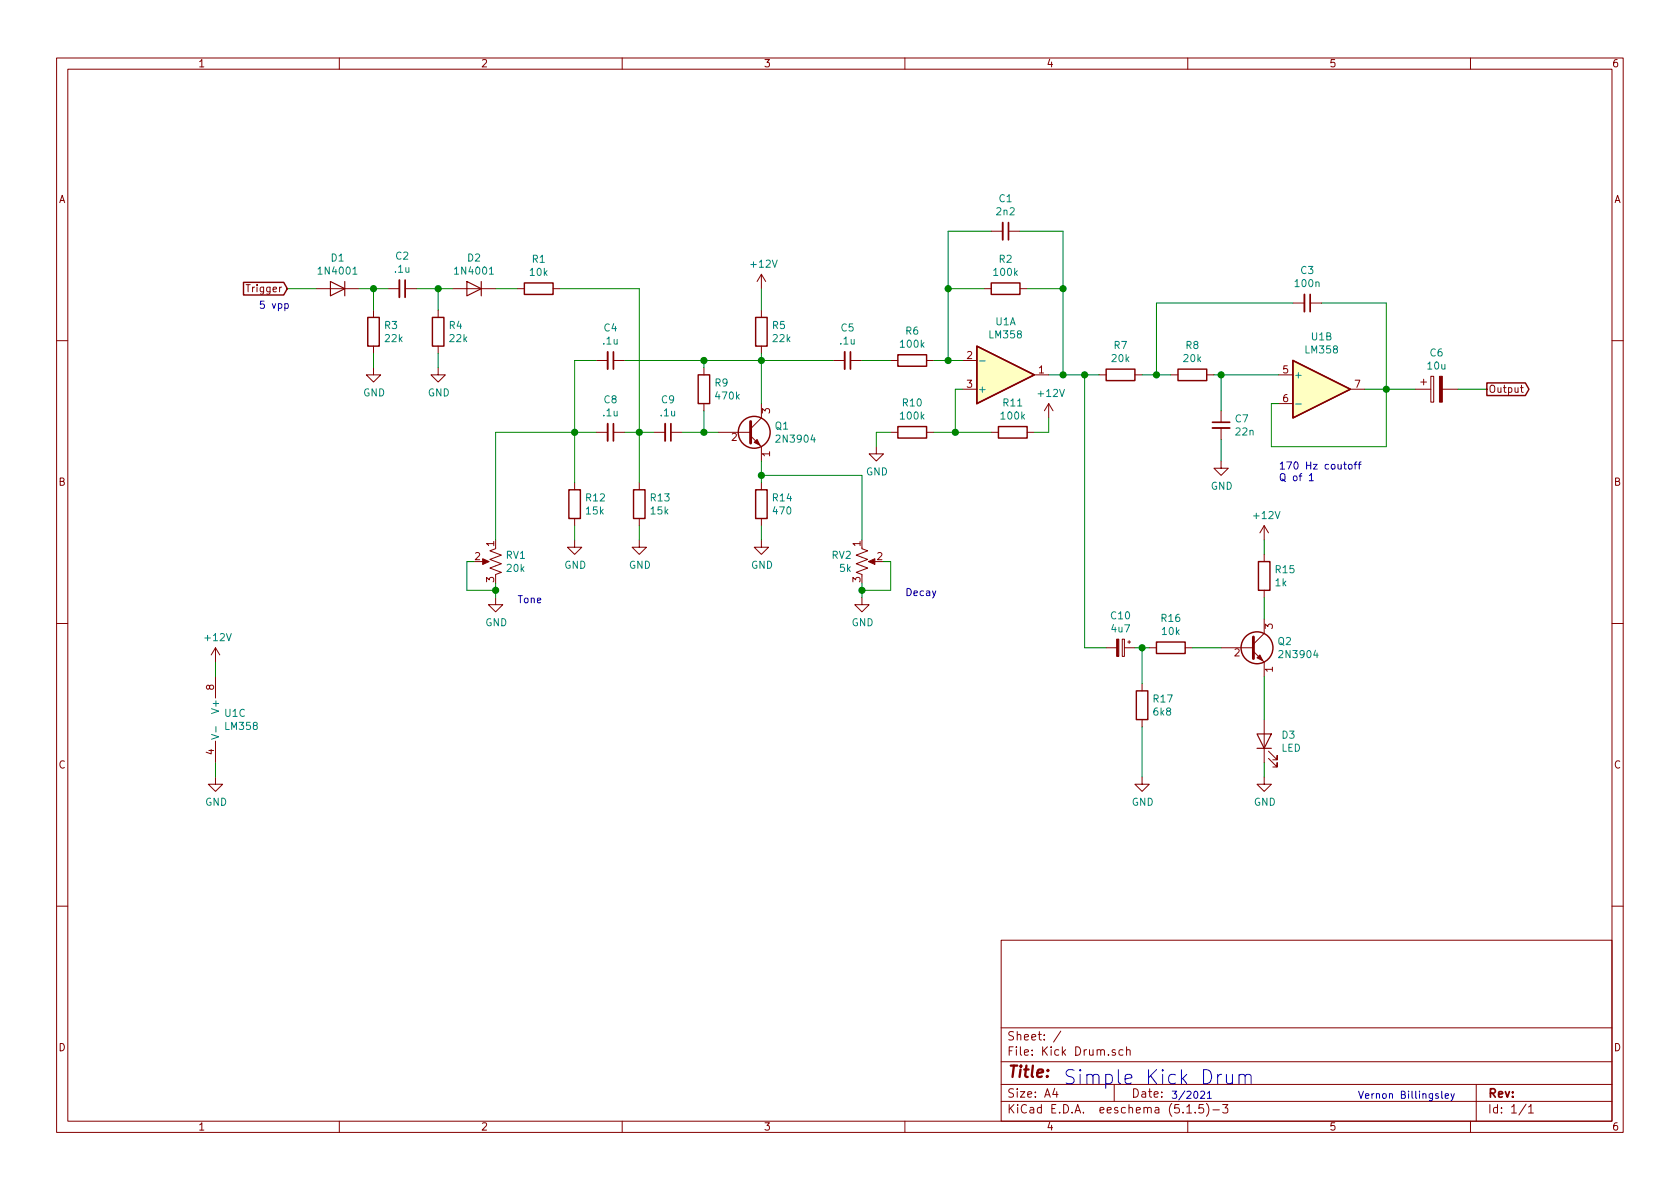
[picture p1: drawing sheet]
EESchema Schematic File Version 4
EELAYER 30 0
EELAYER END
$Descr A4 11693 8268
encoding utf-8
Sheet 1 1
Title ""
Date ""
Rev ""
Comp ""
Comment1 ""
Comment2 ""
Comment3 ""
Comment4 ""
$EndDescr
$Comp
L Diode:1N4001 D1
U 1 1
P 2350 2000
F 0 "D1" H 2350 2216 50  0000 C CNN
F 1 "1N4001" H 2350 2125 50  0000 C CNN
F 2 "Diode_THT:D_DO-41_SOD81_P10.16mm_Horizontal" H 2350 1825 50  0001 C CNN
F 3 "http://www.vishay.com/docs/88503/1n4001.pdf" H 2350 2000 50  0001 C CNN
	1    2350 2000
	-1   0    0    -1  
$EndComp
$Comp
L Diode:1N4001 D2
U 1 1
P 3300 2000
F 0 "D2" H 3300 2216 50  0000 C CNN
F 1 "1N4001" H 3300 2125 50  0000 C CNN
F 2 "Diode_THT:D_DO-41_SOD81_P10.16mm_Horizontal" H 3300 1825 50  0001 C CNN
F 3 "http://www.vishay.com/docs/88503/1n4001.pdf" H 3300 2000 50  0001 C CNN
	1    3300 2000
	-1   0    0    -1  
$EndComp
$Comp
L Device:C_Small C2
U 1 1
P 2800 2000
F 0 "C2" V 2571 2000 50  0000 C CNN
F 1 ".1u" V 2662 2000 50  0000 C CNN
F 2 "" H 2800 2000 50  0001 C CNN
F 3 "~" H 2800 2000 50  0001 C CNN
	1    2800 2000
	0    1    1    0   
$EndComp
$Comp
L Device:R R3
U 1 1
P 2600 2300
F 0 "R3" H 2670 2346 50  0000 L CNN
F 1 "22k" H 2670 2255 50  0000 L CNN
F 2 "" V 2530 2300 50  0001 C CNN
F 3 "~" H 2600 2300 50  0001 C CNN
	1    2600 2300
	1    0    0    -1  
$EndComp
$Comp
L Device:R R4
U 1 1
P 3050 2300
F 0 "R4" H 3120 2346 50  0000 L CNN
F 1 "22k" H 3120 2255 50  0000 L CNN
F 2 "" V 2980 2300 50  0001 C CNN
F 3 "~" H 3050 2300 50  0001 C CNN
	1    3050 2300
	1    0    0    -1  
$EndComp
$Comp
L Device:R R1
U 1 1
P 3750 2000
F 0 "R1" V 3543 2000 50  0000 C CNN
F 1 "10k" V 3634 2000 50  0000 C CNN
F 2 "" V 3680 2000 50  0001 C CNN
F 3 "~" H 3750 2000 50  0001 C CNN
	1    3750 2000
	0    1    1    0   
$EndComp
Wire Wire Line
	2500 2000 2600 2000
Wire Wire Line
	2900 2000 3050 2000
Wire Wire Line
	3450 2000 3600 2000
Wire Wire Line
	3050 2150 3050 2000
Connection ~ 3050 2000
Wire Wire Line
	3050 2000 3150 2000
Wire Wire Line
	2600 2150 2600 2000
Connection ~ 2600 2000
Wire Wire Line
	2600 2000 2700 2000
$Comp
L Transistor_BJT:2N3904 Q1
U 1 1
P 5200 3000
F 0 "Q1" H 5390 3046 50  0000 L CNN
F 1 "2N3904" H 5390 2955 50  0000 L CNN
F 2 "Package_TO_SOT_THT:TO-92_Inline" H 5400 2925 50  0001 L CIN
F 3 "https://www.fairchildsemi.com/datasheets/2N/2N3904.pdf" H 5200 3000 50  0001 L CNN
	1    5200 3000
	1    0    0    -1  
$EndComp
$Comp
L Device:C_Small C9
U 1 1
P 4650 3000
F 0 "C9" V 4421 3000 50  0000 C CNN
F 1 ".1u" V 4512 3000 50  0000 C CNN
F 2 "" H 4650 3000 50  0001 C CNN
F 3 "~" H 4650 3000 50  0001 C CNN
	1    4650 3000
	0    1    1    0   
$EndComp
$Comp
L Device:C_Small C8
U 1 1
P 4250 3000
F 0 "C8" V 4021 3000 50  0000 C CNN
F 1 ".1u" V 4112 3000 50  0000 C CNN
F 2 "" H 4250 3000 50  0001 C CNN
F 3 "~" H 4250 3000 50  0001 C CNN
	1    4250 3000
	0    1    1    0   
$EndComp
$Comp
L Device:C_Small C4
U 1 1
P 4250 2500
F 0 "C4" V 4021 2500 50  0000 C CNN
F 1 ".1u" V 4112 2500 50  0000 C CNN
F 2 "" H 4250 2500 50  0001 C CNN
F 3 "~" H 4250 2500 50  0001 C CNN
	1    4250 2500
	0    1    1    0   
$EndComp
$Comp
L Device:R R12
U 1 1
P 4000 3500
F 0 "R12" H 4070 3546 50  0000 L CNN
F 1 "15k" H 4070 3455 50  0000 L CNN
F 2 "" V 3930 3500 50  0001 C CNN
F 3 "~" H 4000 3500 50  0001 C CNN
	1    4000 3500
	1    0    0    -1  
$EndComp
$Comp
L Device:R R13
U 1 1
P 4450 3500
F 0 "R13" H 4520 3546 50  0000 L CNN
F 1 "15k" H 4520 3455 50  0000 L CNN
F 2 "" V 4380 3500 50  0001 C CNN
F 3 "~" H 4450 3500 50  0001 C CNN
	1    4450 3500
	1    0    0    -1  
$EndComp
Wire Wire Line
	5000 3000 4900 3000
Wire Wire Line
	4550 3000 4450 3000
Wire Wire Line
	4150 3000 4000 3000
Wire Wire Line
	4000 3000 4000 3350
Wire Wire Line
	4450 3350 4450 3000
Connection ~ 4450 3000
Wire Wire Line
	4450 3000 4350 3000
Wire Wire Line
	4150 2500 4000 2500
Wire Wire Line
	4000 2500 4000 3000
Connection ~ 4000 3000
Wire Wire Line
	3900 2000 4450 2000
Wire Wire Line
	4450 2000 4450 3000
$Comp
L Device:R R9
U 1 1
P 4900 2700
F 0 "R9" H 4970 2746 50  0000 L CNN
F 1 "470k" H 4970 2655 50  0000 L CNN
F 2 "" V 4830 2700 50  0001 C CNN
F 3 "~" H 4900 2700 50  0001 C CNN
	1    4900 2700
	1    0    0    -1  
$EndComp
$Comp
L Device:R R5
U 1 1
P 5300 2300
F 0 "R5" H 5370 2346 50  0000 L CNN
F 1 "22k" H 5370 2255 50  0000 L CNN
F 2 "" V 5230 2300 50  0001 C CNN
F 3 "~" H 5300 2300 50  0001 C CNN
	1    5300 2300
	1    0    0    -1  
$EndComp
Wire Wire Line
	5300 2450 5300 2500
Wire Wire Line
	4350 2500 4900 2500
Connection ~ 5300 2500
Wire Wire Line
	5300 2500 5300 2800
Wire Wire Line
	4900 2550 4900 2500
Connection ~ 4900 2500
Wire Wire Line
	4900 2500 5300 2500
Wire Wire Line
	4900 2850 4900 3000
Connection ~ 4900 3000
Wire Wire Line
	4900 3000 4750 3000
$Comp
L Device:R R14
U 1 1
P 5300 3500
F 0 "R14" H 5370 3546 50  0000 L CNN
F 1 "470" H 5370 3455 50  0000 L CNN
F 2 "" V 5230 3500 50  0001 C CNN
F 3 "~" H 5300 3500 50  0001 C CNN
	1    5300 3500
	1    0    0    -1  
$EndComp
Wire Wire Line
	5300 3200 5300 3300
$Comp
L Device:C_Small C5
U 1 1
P 5900 2500
F 0 "C5" V 5671 2500 50  0000 C CNN
F 1 ".1u" V 5762 2500 50  0000 C CNN
F 2 "" H 5900 2500 50  0001 C CNN
F 3 "~" H 5900 2500 50  0001 C CNN
	1    5900 2500
	0    1    1    0   
$EndComp
$Comp
L Device:R R6
U 1 1
P 6350 2500
F 0 "R6" V 6143 2500 50  0000 C CNN
F 1 "100k" V 6234 2500 50  0000 C CNN
F 2 "" V 6280 2500 50  0001 C CNN
F 3 "~" H 6350 2500 50  0001 C CNN
	1    6350 2500
	0    1    1    0   
$EndComp
$Comp
L Amplifier_Operational:LM358 U1
U 1 1
P 7000 2600
F 0 "U1" H 7000 2233 50  0000 C CNN
F 1 "LM358" H 7000 2324 50  0000 C CNN
F 2 "" H 7000 2600 50  0001 C CNN
F 3 "http://www.ti.com/lit/ds/symlink/lm2904-n.pdf" H 7000 2600 50  0001 C CNN
	1    7000 2600
	1    0    0    1   
$EndComp
Wire Wire Line
	5800 2500 5300 2500
Wire Wire Line
	6200 2500 6000 2500
Wire Wire Line
	6700 2500 6600 2500
$Comp
L Device:R R2
U 1 1
P 7000 2000
F 0 "R2" V 6793 2000 50  0000 C CNN
F 1 "100k" V 6884 2000 50  0000 C CNN
F 2 "" V 6930 2000 50  0001 C CNN
F 3 "~" H 7000 2000 50  0001 C CNN
	1    7000 2000
	0    1    1    0   
$EndComp
$Comp
L Device:C_Small C1
U 1 1
P 7000 1600
F 0 "C1" V 6771 1600 50  0000 C CNN
F 1 "2n2" V 6862 1600 50  0000 C CNN
F 2 "" H 7000 1600 50  0001 C CNN
F 3 "~" H 7000 1600 50  0001 C CNN
	1    7000 1600
	0    1    1    0   
$EndComp
$Comp
L Device:R R10
U 1 1
P 6350 3000
F 0 "R10" V 6143 3000 50  0000 C CNN
F 1 "100k" V 6234 3000 50  0000 C CNN
F 2 "" V 6280 3000 50  0001 C CNN
F 3 "~" H 6350 3000 50  0001 C CNN
	1    6350 3000
	0    1    1    0   
$EndComp
$Comp
L Device:R R11
U 1 1
P 7050 3000
F 0 "R11" V 6843 3000 50  0000 C CNN
F 1 "100k" V 6934 3000 50  0000 C CNN
F 2 "" V 6980 3000 50  0001 C CNN
F 3 "~" H 7050 3000 50  0001 C CNN
	1    7050 3000
	0    1    1    0   
$EndComp
Wire Wire Line
	6500 3000 6650 3000
Wire Wire Line
	6700 2700 6650 2700
Wire Wire Line
	6650 2700 6650 3000
Connection ~ 6650 3000
Wire Wire Line
	6650 3000 6900 3000
Wire Wire Line
	6900 1600 6600 1600
Wire Wire Line
	6600 1600 6600 2000
Connection ~ 6600 2500
Wire Wire Line
	6600 2500 6500 2500
Wire Wire Line
	6850 2000 6600 2000
Connection ~ 6600 2000
Wire Wire Line
	6600 2000 6600 2500
Wire Wire Line
	7100 1600 7400 1600
Wire Wire Line
	7400 1600 7400 2000
Wire Wire Line
	7400 2600 7300 2600
Wire Wire Line
	7150 2000 7400 2000
Connection ~ 7400 2000
Wire Wire Line
	7400 2000 7400 2600
$Comp
L power:GND #PWR09
U 1 1
P 5300 3750
F 0 "#PWR09" H 5300 3500 50  0001 C CNN
F 1 "GND" H 5305 3577 50  0000 C CNN
F 2 "" H 5300 3750 50  0001 C CNN
F 3 "" H 5300 3750 50  0001 C CNN
	1    5300 3750
	1    0    0    -1  
$EndComp
$Comp
L power:GND #PWR08
U 1 1
P 4450 3750
F 0 "#PWR08" H 4450 3500 50  0001 C CNN
F 1 "GND" H 4455 3577 50  0000 C CNN
F 2 "" H 4450 3750 50  0001 C CNN
F 3 "" H 4450 3750 50  0001 C CNN
	1    4450 3750
	1    0    0    -1  
$EndComp
$Comp
L power:GND #PWR07
U 1 1
P 4000 3750
F 0 "#PWR07" H 4000 3500 50  0001 C CNN
F 1 "GND" H 4005 3577 50  0000 C CNN
F 2 "" H 4000 3750 50  0001 C CNN
F 3 "" H 4000 3750 50  0001 C CNN
	1    4000 3750
	1    0    0    -1  
$EndComp
$Comp
L power:GND #PWR05
U 1 1
P 6100 3100
F 0 "#PWR05" H 6100 2850 50  0001 C CNN
F 1 "GND" H 6105 2927 50  0000 C CNN
F 2 "" H 6100 3100 50  0001 C CNN
F 3 "" H 6100 3100 50  0001 C CNN
	1    6100 3100
	1    0    0    -1  
$EndComp
$Comp
L power:GND #PWR03
U 1 1
P 3050 2550
F 0 "#PWR03" H 3050 2300 50  0001 C CNN
F 1 "GND" H 3055 2377 50  0000 C CNN
F 2 "" H 3050 2550 50  0001 C CNN
F 3 "" H 3050 2550 50  0001 C CNN
	1    3050 2550
	1    0    0    -1  
$EndComp
$Comp
L power:GND #PWR02
U 1 1
P 2600 2550
F 0 "#PWR02" H 2600 2300 50  0001 C CNN
F 1 "GND" H 2605 2377 50  0000 C CNN
F 2 "" H 2600 2550 50  0001 C CNN
F 3 "" H 2600 2550 50  0001 C CNN
	1    2600 2550
	1    0    0    -1  
$EndComp
Wire Wire Line
	2600 2450 2600 2550
Wire Wire Line
	3050 2450 3050 2550
Wire Wire Line
	4000 3650 4000 3750
Wire Wire Line
	4450 3650 4450 3750
Wire Wire Line
	5300 3650 5300 3750
Wire Wire Line
	6200 3000 6100 3000
Wire Wire Line
	6100 3000 6100 3100
$Comp
L power:+12V #PWR01
U 1 1
P 5300 2000
F 0 "#PWR01" H 5300 1850 50  0001 C CNN
F 1 "+12V" H 5315 2173 50  0000 C CNN
F 2 "" H 5300 2000 50  0001 C CNN
F 3 "" H 5300 2000 50  0001 C CNN
	1    5300 2000
	1    0    0    -1  
$EndComp
$Comp
L power:+12V #PWR04
U 1 1
P 7300 2900
F 0 "#PWR04" H 7300 2750 50  0001 C CNN
F 1 "+12V" H 7315 3073 50  0000 C CNN
F 2 "" H 7300 2900 50  0001 C CNN
F 3 "" H 7300 2900 50  0001 C CNN
	1    7300 2900
	1    0    0    -1  
$EndComp
Wire Wire Line
	7300 2900 7300 3000
Wire Wire Line
	7300 3000 7200 3000
Wire Wire Line
	5300 2000 5300 2150
$Comp
L Device:CP C6
U 1 1
P 10000 2700
F 0 "C6" V 9745 2700 50  0000 C CNN
F 1 "10u" V 9836 2700 50  0000 C CNN
F 2 "" H 10038 2550 50  0001 C CNN
F 3 "~" H 10000 2700 50  0001 C CNN
	1    10000 2700
	0    -1   1    0   
$EndComp
$Comp
L Device:R_POT_US RV2
U 1 1
P 6000 3900
F 0 "RV2" H 5932 3946 50  0000 R CNN
F 1 "5k" H 5932 3855 50  0000 R CNN
F 2 "" H 6000 3900 50  0001 C CNN
F 3 "~" H 6000 3900 50  0001 C CNN
	1    6000 3900
	1    0    0    -1  
$EndComp
Wire Wire Line
	6000 3750 6000 3300
Wire Wire Line
	6000 3300 5300 3300
Connection ~ 5300 3300
Wire Wire Line
	5300 3300 5300 3350
$Comp
L power:GND #PWR012
U 1 1
P 6000 4150
F 0 "#PWR012" H 6000 3900 50  0001 C CNN
F 1 "GND" H 6005 3977 50  0000 C CNN
F 2 "" H 6000 4150 50  0001 C CNN
F 3 "" H 6000 4150 50  0001 C CNN
	1    6000 4150
	1    0    0    -1  
$EndComp
Wire Wire Line
	6000 4050 6000 4100
Wire Wire Line
	6150 3900 6200 3900
Wire Wire Line
	6200 3900 6200 4100
Wire Wire Line
	6200 4100 6000 4100
Connection ~ 6000 4100
Wire Wire Line
	6000 4100 6000 4150
$Comp
L Device:R_POT_US RV1
U 1 1
P 3450 3900
F 0 "RV1" H 3382 3946 50  0000 R CNN
F 1 "20k" H 3382 3855 50  0000 R CNN
F 2 "" H 3450 3900 50  0001 C CNN
F 3 "~" H 3450 3900 50  0001 C CNN
	1    3450 3900
	-1   0    0    -1  
$EndComp
$Comp
L power:GND #PWR011
U 1 1
P 3450 4150
F 0 "#PWR011" H 3450 3900 50  0001 C CNN
F 1 "GND" H 3455 3977 50  0000 C CNN
F 2 "" H 3450 4150 50  0001 C CNN
F 3 "" H 3450 4150 50  0001 C CNN
	1    3450 4150
	1    0    0    -1  
$EndComp
Wire Wire Line
	3450 4050 3450 4100
Wire Wire Line
	3300 3900 3250 3900
Wire Wire Line
	3250 3900 3250 4100
Wire Wire Line
	3250 4100 3450 4100
Connection ~ 3450 4100
Wire Wire Line
	3450 4100 3450 4150
Wire Wire Line
	3450 3750 3450 3000
Wire Wire Line
	3450 3000 4000 3000
Text Notes 3600 4200 0    50   ~ 0
Tone
Text Notes 6300 4150 0    50   ~ 0
Decay
Text GLabel 2000 2000 0    50   Input ~ 0
Trigger
Wire Wire Line
	2200 2000 2000 2000
Text Notes 1800 2150 0    50   ~ 0
5 vpp
Text GLabel 10350 2700 2    50   Output ~ 0
Output
Wire Wire Line
	10350 2700 10150 2700
$Comp
L Amplifier_Operational:LM358 U1
U 3 1
P 1600 5000
F 0 "U1" H 1558 5046 50  0000 L CNN
F 1 "LM358" H 1558 4955 50  0000 L CNN
F 2 "" H 1600 5000 50  0001 C CNN
F 3 "http://www.ti.com/lit/ds/symlink/lm2904-n.pdf" H 1600 5000 50  0001 C CNN
	3    1600 5000
	1    0    0    -1  
$EndComp
$Comp
L power:GND #PWR014
U 1 1
P 1500 5400
F 0 "#PWR014" H 1500 5150 50  0001 C CNN
F 1 "GND" H 1505 5227 50  0000 C CNN
F 2 "" H 1500 5400 50  0001 C CNN
F 3 "" H 1500 5400 50  0001 C CNN
	1    1500 5400
	1    0    0    -1  
$EndComp
$Comp
L power:+12V #PWR013
U 1 1
P 1500 4600
F 0 "#PWR013" H 1500 4450 50  0001 C CNN
F 1 "+12V" H 1515 4773 50  0000 C CNN
F 2 "" H 1500 4600 50  0001 C CNN
F 3 "" H 1500 4600 50  0001 C CNN
	1    1500 4600
	1    0    0    -1  
$EndComp
Wire Wire Line
	1500 4600 1500 4700
Wire Wire Line
	1500 5300 1500 5400
$Comp
L Amplifier_Operational:LM358 U1
U 2 1
P 9200 2700
F 0 "U1" H 9200 3067 50  0000 C CNN
F 1 "LM358" H 9200 2976 50  0000 C CNN
F 2 "" H 9200 2700 50  0001 C CNN
F 3 "http://www.ti.com/lit/ds/symlink/lm2904-n.pdf" H 9200 2700 50  0001 C CNN
	2    9200 2700
	1    0    0    -1  
$EndComp
$Comp
L Device:R R7
U 1 1
P 7800 2600
F 0 "R7" V 7593 2600 50  0000 C CNN
F 1 "20k" V 7684 2600 50  0000 C CNN
F 2 "" V 7730 2600 50  0001 C CNN
F 3 "~" H 7800 2600 50  0001 C CNN
	1    7800 2600
	0    1    1    0   
$EndComp
$Comp
L Device:R R8
U 1 1
P 8300 2600
F 0 "R8" V 8093 2600 50  0000 C CNN
F 1 "20k" V 8184 2600 50  0000 C CNN
F 2 "" V 8230 2600 50  0001 C CNN
F 3 "~" H 8300 2600 50  0001 C CNN
	1    8300 2600
	0    1    1    0   
$EndComp
$Comp
L Device:C_Small C7
U 1 1
P 8500 2950
F 0 "C7" H 8592 2996 50  0000 L CNN
F 1 "22n" H 8592 2905 50  0000 L CNN
F 2 "" H 8500 2950 50  0001 C CNN
F 3 "~" H 8500 2950 50  0001 C CNN
	1    8500 2950
	1    0    0    -1  
$EndComp
$Comp
L Device:C_Small C3
U 1 1
P 9100 2100
F 0 "C3" V 8871 2100 50  0000 C CNN
F 1 "100n" V 8962 2100 50  0000 C CNN
F 2 "" H 9100 2100 50  0001 C CNN
F 3 "~" H 9100 2100 50  0001 C CNN
	1    9100 2100
	0    1    1    0   
$EndComp
Wire Wire Line
	7650 2600 7550 2600
Connection ~ 7400 2600
Wire Wire Line
	8150 2600 8050 2600
Wire Wire Line
	8450 2600 8500 2600
Wire Wire Line
	8500 2850 8500 2600
Connection ~ 8500 2600
Wire Wire Line
	8500 2600 8900 2600
Wire Wire Line
	8900 2800 8850 2800
Wire Wire Line
	8850 2800 8850 3100
Wire Wire Line
	8850 3100 9650 3100
Wire Wire Line
	9650 3100 9650 2700
Wire Wire Line
	9650 2700 9500 2700
Wire Wire Line
	9200 2100 9650 2100
Wire Wire Line
	9650 2100 9650 2700
Connection ~ 9650 2700
Wire Wire Line
	9000 2100 8050 2100
Wire Wire Line
	8050 2100 8050 2600
Connection ~ 8050 2600
Wire Wire Line
	8050 2600 7950 2600
Wire Wire Line
	9850 2700 9650 2700
$Comp
L power:GND #PWR06
U 1 1
P 8500 3200
F 0 "#PWR06" H 8500 2950 50  0001 C CNN
F 1 "GND" H 8505 3027 50  0000 C CNN
F 2 "" H 8500 3200 50  0001 C CNN
F 3 "" H 8500 3200 50  0001 C CNN
	1    8500 3200
	1    0    0    -1  
$EndComp
Wire Wire Line
	8500 3050 8500 3200
Text Notes 8900 3350 0    50   ~ 0
170 Hz coutoff\nQ of 1
$Comp
L Transistor_BJT:2N3904 Q2
U 1 1
P 8700 4500
F 0 "Q2" H 8890 4546 50  0000 L CNN
F 1 "2N3904" H 8890 4455 50  0000 L CNN
F 2 "Package_TO_SOT_THT:TO-92_Inline" H 8900 4425 50  0001 L CIN
F 3 "https://www.fairchildsemi.com/datasheets/2N/2N3904.pdf" H 8700 4500 50  0001 L CNN
	1    8700 4500
	1    0    0    -1  
$EndComp
$Comp
L Device:LED D3
U 1 1
P 8800 5150
F 0 "D3" V 8839 5033 50  0000 R CNN
F 1 "LED" V 8748 5033 50  0000 R CNN
F 2 "" H 8800 5150 50  0001 C CNN
F 3 "~" H 8800 5150 50  0001 C CNN
	1    8800 5150
	0    -1   -1   0   
$EndComp
$Comp
L Device:R R15
U 1 1
P 8800 4000
F 0 "R15" H 8870 4046 50  0000 L CNN
F 1 "1k" H 8870 3955 50  0000 L CNN
F 2 "" V 8730 4000 50  0001 C CNN
F 3 "~" H 8800 4000 50  0001 C CNN
	1    8800 4000
	1    0    0    -1  
$EndComp
$Comp
L Device:R R16
U 1 1
P 8150 4500
F 0 "R16" V 7943 4500 50  0000 C CNN
F 1 "10k" V 8034 4500 50  0000 C CNN
F 2 "" V 8080 4500 50  0001 C CNN
F 3 "~" H 8150 4500 50  0001 C CNN
	1    8150 4500
	0    1    1    0   
$EndComp
$Comp
L power:GND #PWR015
U 1 1
P 8800 5400
F 0 "#PWR015" H 8800 5150 50  0001 C CNN
F 1 "GND" H 8805 5227 50  0000 C CNN
F 2 "" H 8800 5400 50  0001 C CNN
F 3 "" H 8800 5400 50  0001 C CNN
	1    8800 5400
	1    0    0    -1  
$EndComp
$Comp
L power:+12V #PWR010
U 1 1
P 8800 3750
F 0 "#PWR010" H 8800 3600 50  0001 C CNN
F 1 "+12V" H 8815 3923 50  0000 C CNN
F 2 "" H 8800 3750 50  0001 C CNN
F 3 "" H 8800 3750 50  0001 C CNN
	1    8800 3750
	1    0    0    -1  
$EndComp
Wire Wire Line
	8800 3750 8800 3850
Wire Wire Line
	8800 4150 8800 4300
Wire Wire Line
	8800 4700 8800 5000
Wire Wire Line
	8800 5300 8800 5400
Wire Wire Line
	8500 4500 8300 4500
Wire Wire Line
	7550 4500 7550 2600
Connection ~ 7550 2600
Wire Wire Line
	7550 2600 7400 2600
Text Notes 8150 7650 0    50   ~ 0
3/2021
Text Notes 9450 7650 0    50   ~ 0
Vernon Billingsley
Text Notes 7400 7550 0    98   ~ 0
Simple Kick Drum
$Comp
L Device:CP_Small C10
U 1 1
P 7800 4500
F 0 "C10" V 7575 4500 50  0000 C CNN
F 1 "4u7" V 7666 4500 50  0000 C CNN
F 2 "" H 7800 4500 50  0001 C CNN
F 3 "~" H 7800 4500 50  0001 C CNN
	1    7800 4500
	0    1    1    0   
$EndComp
$Comp
L Device:R R17
U 1 1
P 7950 4900
F 0 "R17" H 8020 4946 50  0000 L CNN
F 1 "6k8" H 8020 4855 50  0000 L CNN
F 2 "" V 7880 4900 50  0001 C CNN
F 3 "~" H 7950 4900 50  0001 C CNN
	1    7950 4900
	1    0    0    -1  
$EndComp
$Comp
L power:GND #PWR016
U 1 1
P 7950 5400
F 0 "#PWR016" H 7950 5150 50  0001 C CNN
F 1 "GND" H 7955 5227 50  0000 C CNN
F 2 "" H 7950 5400 50  0001 C CNN
F 3 "" H 7950 5400 50  0001 C CNN
	1    7950 5400
	1    0    0    -1  
$EndComp
Wire Wire Line
	7700 4500 7550 4500
Wire Wire Line
	8000 4500 7950 4500
Wire Wire Line
	7950 4750 7950 4500
Connection ~ 7950 4500
Wire Wire Line
	7950 4500 7900 4500
Wire Wire Line
	7950 5050 7950 5400
$EndSCHEMATC
